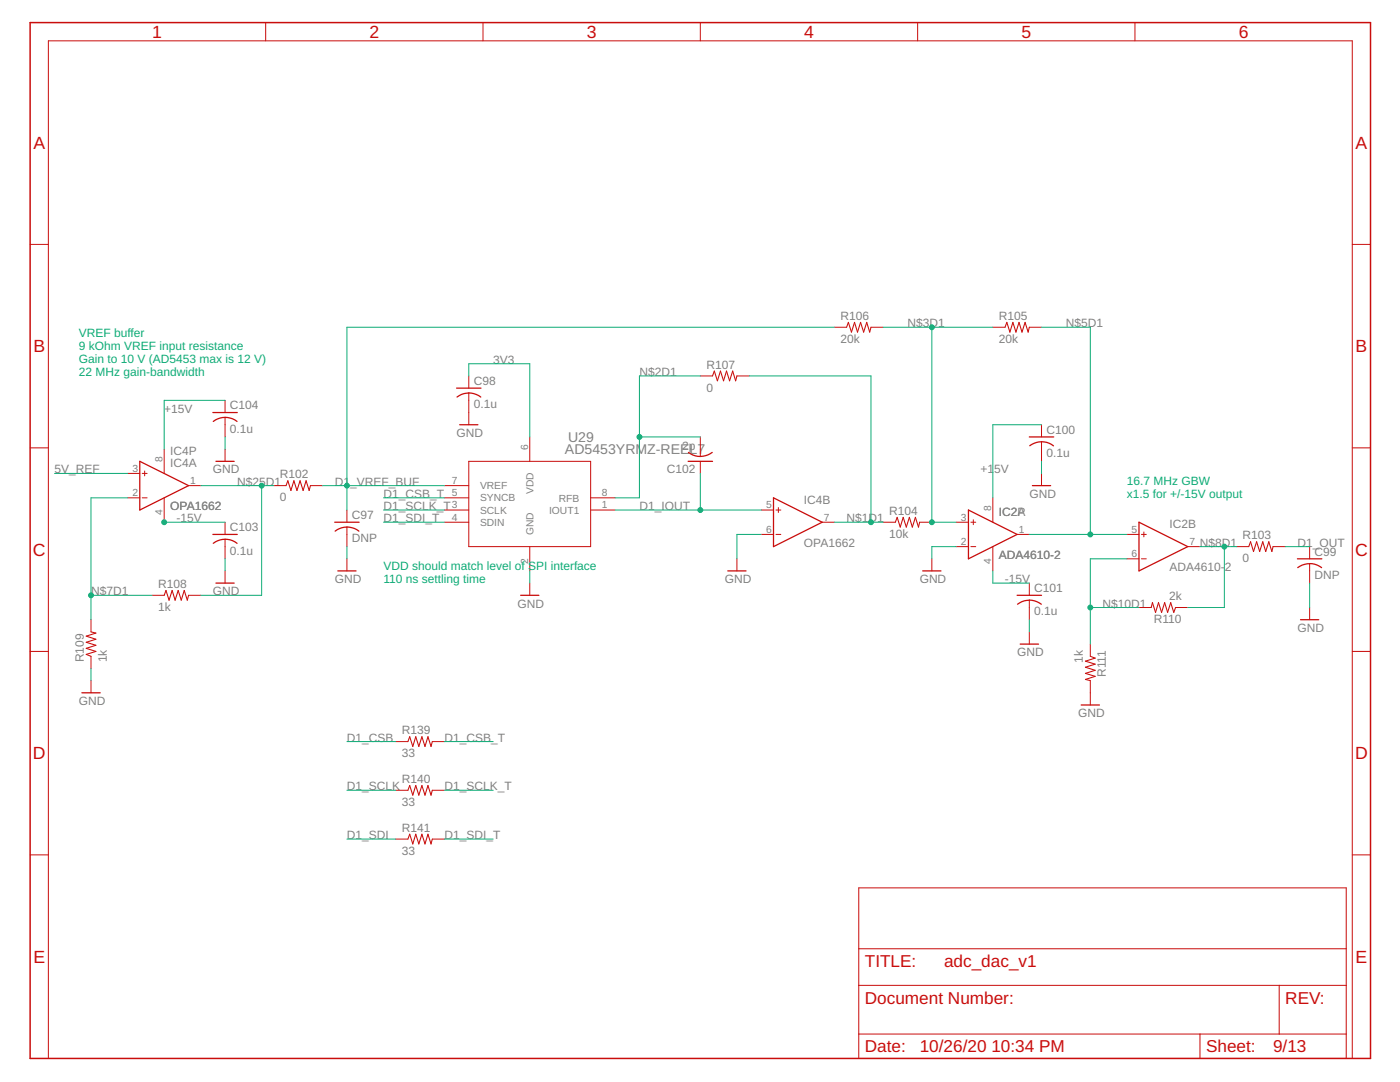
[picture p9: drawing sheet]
<svg xmlns="http://www.w3.org/2000/svg" width="279mm" height="216mm" viewBox="0 0 279 216" stroke-linecap="round" stroke-linejoin="round" font-family="sans-serif">
<path d="M6 4.5h267.5v206.7h-267.5z" fill="none" stroke="#c90d0c" stroke-width=".3"/>
<g fill="none" stroke="#c90d0c" stroke-width=".2">
<path d="M53 4.5v3.6M96.4 4.5v3.6M139.8 4.5v3.6M183.1 4.5v3.6M226.5 4.5v3.6M6 48.8h3.7M269.9 48.8h3.6M44.9 79.9v2.4M93.6 75v2.4M93.6 78.4v6.4M139.8 75h2.4M147.1 75h2.4"/>
<path d="M166.5 65.3h2.5M173.8 65.3h2.5M198.1 65.3h2.5M205.4 65.3h2.5M6 89.4h3.7M25.5 94.5h2.4M25.5 99.3h2.4M28.4 94.5h1M28.4 99.3h1M28.9 94v1M32.8 89.6v4.9M32.8 99.3v4.9"/>
<path d="M37.6 96.9h2.5M44.9 83.3v3.9M44.9 89.6v2.5M54.7 96.9h2.4M62 96.9h2.4M88.7 96.9h4.9M88.7 99.3h4.9M93.6 92.1h24.3v17h-24.3zM105.7 87.2v4.9M117.9 99.3h4.8M139.8 87.2v3.9M139.8 92.1v2.4"/>
<path d="M198.1 99.3v4.9M207.9 84.8v2.4M207.9 88.2v3.9M207.9 94.5v2.4M269.9 89.4h3.6M30.3 118.8h2.5M37.6 118.8h2.5M44.9 104.2v2.4M44.9 107.6v3.9M44.9 113.9v2.5M69.2 101.8v2.4M69.2 105.2v3.9"/>
<path d="M69.2 111.5v2.4M88.7 104.2h4.9M88.7 101.8h4.9M105.7 109.1v4.8M105.7 116.4v2.4M117.9 101.8h4.8M147.1 111.5v2.4M151.9 106.6h2.5M151.9 101.8h2.5M154.9 106.6h.9M154.9 101.8h.9M155.3 101.3v1"/>
<path d="M164.1 104.2h2.4M176.3 104.2h2.4M183.5 104.2h2.5M186 111.5v2.4M190.8 109.1h2.5M190.8 104.2h2.5M193.8 109.1h.9M193.8 104.2h.9M194.2 103.7v1M198.1 109.1v4.8M203 106.6h2.4M205.4 116.4v2.4"/>
<path d="M205.4 119.8v3.9M224.9 106.6h2.4M224.9 111.5h2.4M227.8 106.6h1M227.8 111.5h1M228.3 106.2v.9M237 109.1h2.5M246.8 109.1h2.4M254.1 109.1h2.4M261.4 109.1v2.4M261.4 112.5v3.9M6 130h3.7"/>
<path d="M18.2 123.7v2.4M18.2 131v2.4M18.2 135.8v2.4M205.4 126.1v2.4M217.6 128.5v2.5M217.6 135.8v4.9M227.3 121.2h2.4M234.6 121.2h2.4M261.4 121.2v2.5M269.9 130h3.6M79 148h2.4M79 157.7h2.4"/>
<path d="M86.3 148h2.4M86.3 157.7h2.4M6 170.6h3.7M79 167.4h2.4M86.3 167.4h2.4M171.4 177.2h97.3v34h-97.3zM269.9 170.6h3.6M171.4 196.6h97.3M171.4 189.3h97.3M255.3 196.6v9.7M9.7 211.2v-203.1h260.2v203.1M171.4 206.3h97.3"/>
<path d="M239.5 206.3v4.9"/>
</g>
<g fill="none" stroke="#c90d0c" stroke-width=".25">
<path d="M91.1 77.4h4.9M93.6 78.4l1 .1 1.3 .7M93.6 78.4l-1 .1-1.4 .7M27.9 92.1l9.7 4.8-9.7 4.9zM42.5 82.3h4.8M42.6 84.1a3.8 3.8 0 0 1 4.7 0M43.1 92.1h3.6M91.7 84.8h3.7M137.3 92.1h4.9M137.4 90.3a3.9 3.9 0 0 0 4.7 0M154.4 99.3l9.7 4.9-9.7 4.9zM205.4 87.2h4.9"/>
<path d="M205.5 88.9a3.9 3.9 0 0 1 4.7 .1M206 96.9h3.7M42.5 106.6h4.8M43.1 116.4h3.6M44.9 107.6l1 .1 1.4 .7M44.9 107.6l-1 .1-1.3 .7M66.8 104.2h4.9M66.9 106a3.8 3.8 0 0 1 4.7 0M67.4 113.9h3.7M103.9 118.8h3.6M145.2 113.9h3.7M184.1 113.9h3.7"/>
<path d="M193.3 101.8l9.7 4.8-9.7 4.9zM203 118.8h4.9M227.3 104.2l9.7 4.9-9.7 4.8zM258.9 111.5h4.9M259 113.3a3.9 3.9 0 0 1 4.8 0M16.3 138.2h3.7M203.1 120.6a3.8 3.8 0 0 1 4.7 0M203.6 128.5h3.7M259.5 123.7h3.7M215.8 140.7h3.6"/>
</g>
<g fill="none" stroke="#c90d0c" stroke-width=".21">
<path d="M142.2 75l.4-1 .6 2 .6-2 .6 2 .6-2 .6 2 .6-2 .6 2 .3-1M169 65.3l.3-1 .6 2 .6-2 .6 2 .6-2 .7 2 .6-2 .6 2 .2-1M200.6 65.3l.3-1 .6 2 .6-2 .7 2 .6-2 .6 2 .6-2 .6 2 .2-1M57.1 96.9l.3-1 .7 2 .6-2 .6 2 .6-2 .6 2 .6-2 .6 2 .3-1M32.8 118.8l.3-1 .6 2 .7-2 .5 2 .7-2 .6 2 .6-2 .6 2 .2-1M178.7 104.2l.3-1 .7 2 .6-2 .6 2 .6-2 .6 2 .6-2 .6 2 .2-1M249.2 109.1l.4-1 .6 1.9 .6-1.9 .6 1.9 .6-1.9 .6 1.9 .6-1.9 .6 1.9 .3-.9M18.2 126.1l.9 .2-1.9 .6 1.9 .7-1.9 .6 1.9 .6-1.9 .6 1.9 .6-1.9 .6 1 .4M217.6 131l1 .3-2 .6 2 .6-2 .6 2 .7-2 .6 2 .6-2 .6 1 .2M229.7 121.2l.3-1 .6 2 .6-2 .6 2 .6-2 .6 2 .6-2 .7 2 .3-1M81.4 148l.4-1 .6 1.9 .6-1.9 .6 1.9 .6-1.9 .6 1.9 .6-1.9 .6 1.9 .3-.9M81.4 157.7l.4-1 .6 2 .6-2 .6 2 .6-2 .6 2 .6-2 .6 2 .3-1"/>
<path d="M81.4 167.4l.4-.9 .6 1.9 .6-1.9 .6 1.9 .6-1.9 .6 1.9 .6-1.9 .6 1.9 .3-1"/>
</g>
<g fill="none" stroke="#0dab76" stroke-width=".2">
<path d="M44.9 79.9h-12.1v9.7M93.6 75v-2.4h12.1v14.6M139.8 75h-12.2v24.3h-4.9M149.5 75h24.3v29.2M166.5 65.3h-97.3v36.5M176.3 65.3h21.8M186 65.3v38.9h4.8M207.9 65.3h9.7v41.3M10.9 94.5h14.6M25.5 99.3h-7.3v24.4M40.1 96.9h14.6M44.9 87.2v2.4"/>
<path d="M52.2 96.9v21.9h-12.1M64.4 96.9h24.3M76.5 99.3h12.2M127.6 87.2h12.2M139.8 94.5v7.3M207.9 84.8h-9.8v14.5M207.9 92.1v2.4M18.2 118.8h12.1M32.8 104.2h12.1M44.9 111.5v2.4M69.2 109.1v2.4M76.5 104.2h12.2"/>
<path d="M76.5 101.8h12.2M105.7 113.9v2.5M122.7 101.8h29.2M151.9 106.6h-4.8v4.9M166.5 104.2h9.8M190.8 109.1h-4.8v2.4M198.1 113.9v2.5h7.3M205.4 106.6h19.5M224.9 111.5h-7.3v17M239.5 109.1h7.3M244.3 109.1v12.1h-7.3M256.5 109.1h4.9"/>
<path d="M261.4 116.4v4.8M18.2 133.4v2.4M205.4 123.7v2.4M217.6 121.2h9.7M69.2 148h9.8M69.2 157.7h9.8M88.7 148h9.7M88.7 157.7h9.7M69.2 167.4h9.8M88.7 167.4h9.7"/>
</g>
<g fill="#0dab76" stroke="#0dab76" stroke-width=".2">
<circle cx="173.8" cy="104.2" r=".49"/>
<circle cx="32.8" cy="104.2" r=".49"/>
<circle cx="18.2" cy="118.8" r=".49"/>
<circle cx="52.2" cy="96.9" r=".49"/>
<circle cx="69.2" cy="96.9" r=".49"/>
<circle cx="139.8" cy="101.8" r=".49"/>
<circle cx="127.6" cy="87.2" r=".49"/>
<circle cx="186" cy="65.3" r=".49"/>
<circle cx="186" cy="104.2" r=".49"/>
<circle cx="217.6" cy="106.6" r=".49"/>
<circle cx="217.6" cy="121.2" r=".49"/>
<circle cx="244.3" cy="109.1" r=".49"/>
</g>
<g font-size="3.5" fill="#c90d0c">
<text x="30.4" y="7.6">1</text>
<text x="73.7" y="7.6">2</text>
<text x="117.1" y="7.6">3</text>
<text x="160.5" y="7.6">4</text>
<text x="203.8" y="7.6">5</text>
<text x="247.2" y="7.6">6</text>
<text x="6.7" y="29.7">A</text>
<text x="270.5" y="29.7">A</text>
<text x="6.7" y="70.3">B</text>
<text x="270.5" y="70.3">B</text>
<text x="6.6" y="110.9">C</text>
<text x="270.4" y="110.9">C</text>
<text x="6.6" y="151.5">D</text>
<text x="270.4" y="151.5">D</text>
<text x="6.7" y="192.1">E</text>
<text x="270.5" y="192.1">E</text>
</g>
<g font-size="3.4" fill="#c90d0c">
<text x="172.6" y="193">TITLE:</text>
<text x="188.4" y="193">adc_dac_v1</text>
<text x="172.6" y="200.3">Document Number:</text>
<text x="256.5" y="200.3">REV:</text>
<text x="172.6" y="210">Date:</text>
<text x="183.5" y="210">10/26/20</text>
<text x="197.8" y="210">10:34 PM</text>
<text x="240.7" y="210">Sheet:</text>
<text x="254.1" y="210">9/13</text>
</g>
<g font-size="2.8" fill="#808080">
<text x="113.4" y="88.2">U29</text>
<text x="112.7" y="90.6">AD5453YRMZ-REEL7</text>
</g>
<g font-size="2.4" fill="#808080">
<text x="167.7" y="63.9">R106</text>
<text x="181.1" y="65.3">N$3D1</text>
<text x="199.4" y="63.9">R105</text>
<text x="212.7" y="65.3">N$5D1</text>
<text x="167.7" y="68.5">20k</text>
<text x="199.4" y="68.5">20k</text>
<text x="94.5" y="76.8">C98</text>
<text x="98.4" y="72.6">3V3</text>
<text x="127.6" y="75">N$2D1</text>
<text x="141" y="73.6">R107</text>
<text x="32.8" y="82.3">+15V</text>
<text x="45.9" y="81.7">C104</text>
<text x="94.5" y="81.5">0.1u</text>
<text x="141" y="78.2">0</text>
<text x="45.9" y="86.3">0.1u</text>
<text x="91.1" y="87.2">GND</text>
<text x="136.1" y="89.7">2p</text>
<text x="208.8" y="86.6">C100</text>
<text x="10.9" y="94.5">5V_REF</text>
<text x="34" y="93.3">IC4A</text>
<text x="34" y="90.8">IC4P</text>
<text x="42.5" y="94.5">GND</text>
<text x="55.9" y="95.5">R102</text>
<text x="133.1" y="94.3">C102</text>
<text x="195.7" y="94.5">+1</text>
<text x="198.4" y="94.5">5V</text>
<text x="208.8" y="91.2">0.1u</text>
<text x="34" y="101.8">OPA1662</text>
<text x="47.4" y="96.9">N$25D1</text>
<text x="55.9" y="100.1">0</text>
<text x="66.8" y="96.9">D1</text>
<text x="69.9" y="96.9">_VREF_BUF</text>
<text x="76.5" y="99.3">D1_CSB_T</text>
<text x="76.5" y="101.8">D1_SCLK_T</text>
<text x="127.6" y="101.8">D1_IOUT</text>
<text x="160.4" y="100.6">IC4B</text>
<text x="205.4" y="99.3">GND</text>
<text x="35.2" y="104.2">-15V</text>
<text x="45.9" y="106">C103</text>
<text x="70.2" y="103.6">C97</text>
<text x="76.5" y="104.2">D1_SDI_T</text>
<text x="169" y="104.2">N$1D1</text>
<text x="177.5" y="107.4">10k</text>
<text x="177.5" y="102.8">R104</text>
<text x="199.4" y="103">IC2A</text>
<text x="199.4" y="103">IC2P</text>
<text x="233.4" y="105.4">IC2B</text>
<text x="248" y="107.6">R103</text>
<text x="45.9" y="110.6">0.1u</text>
<text x="70.2" y="108.2">DNP</text>
<text x="160.4" y="109.1">OPA1662</text>
<text x="199.4" y="111.5">ADA4610-2</text>
<text x="233.4" y="113.9">ADA4610-</text>
<text x="239.5" y="109.1">N$8D1</text>
<text x="244.4" y="113.9">2</text>
<text x="248" y="112.2">0</text>
<text x="258.9" y="109.1">D1_OUT</text>
<text x="262.3" y="110.9">C99</text>
<text x="18.2" y="118.8">N$7D1</text>
<text x="31.5" y="117.4">R108</text>
<text x="42.5" y="118.8">GND</text>
<text x="66.8" y="116.4">GND</text>
<text x="144.6" y="116.4">GND</text>
<text x="183.5" y="116.4">GND</text>
<text x="200.6" y="116.4">-15V</text>
<text x="206.4" y="118.2">C101</text>
<text x="233.3" y="119.8">2k</text>
<text x="262.3" y="115.5">DNP</text>
<text x="31.5" y="122">1k</text>
<text x="103.3" y="121.2">GND</text>
<text x="206.4" y="122.8">0.1u</text>
<text x="220" y="121.2">N$10D1</text>
<text x="230.3" y="124.4">R110</text>
<text x="203" y="131">GND</text>
<text x="258.9" y="126.1">GND</text>
<text x="16.7" y="132.2" transform="rotate(-90 16.7 132.2)">R109</text>
<text x="21.3" y="132.2" transform="rotate(-90 21.3 132.2)">1k</text>
<text x="216.1" y="132.3" transform="rotate(-90 216.1 132.3)">1k</text>
<text x="220.7" y="135.1" transform="rotate(-90 220.7 135.1)">R111</text>
<text x="15.7" y="140.7">GND</text>
<text x="215.2" y="143.1">GND</text>
<text x="69.2" y="148">D1_CSB</text>
<text x="80.2" y="146.5">R139</text>
<text x="88.7" y="148">D1_CSB_T</text>
<text x="80.2" y="151.1">33</text>
<text x="69.2" y="157.7">D1_SCLK</text>
<text x="80.2" y="160.9">33</text>
<text x="80.2" y="156.3">R140</text>
<text x="88.7" y="157.7">D1_SCLK_T</text>
<text x="69.2" y="167.4">D1_SDI</text>
<text x="80.2" y="166">R141</text>
<text x="88.7" y="167.4">D1_SDI_T</text>
<text x="80.2" y="170.6">33</text>
</g>
<g font-size="2.4" fill="#0dab76">
<text x="15.7" y="67.3">VREF buffer</text>
<text x="15.7" y="69.9">9 kOhm VREF input resistance</text>
<text x="15.7" y="72.5">Gain to 10 V (AD5453 max is 12 V)</text>
<text x="15.7" y="75">22 MHz gain-bandwidth</text>
<text x="224.9" y="96.8">16.7 MHz GBW</text>
<text x="224.9" y="99.3">x1.5 for +/-15V output</text>
<text x="76.5" y="113.8">VDD should match level of SPI interface</text>
<text x="76.5" y="116.4">110 ns settling time</text>
</g>
<g font-size="2.1" fill="#808080">
<text x="105.4" y="89.8" transform="rotate(-90 105.4 89.8)">6</text>
<text x="26.4" y="94.1">3</text>
<text x="32.4" y="92.2" transform="rotate(-90 32.4 92.2)">8</text>
<text x="26.4" y="99">2</text>
<text x="38" y="96.6">1</text>
<text x="90.2" y="101.4">3</text>
<text x="90.2" y="99">5</text>
<text x="90.2" y="96.6">7</text>
<text x="95.8" y="100.1">SYNCB</text>
<text x="95.8" y="97.6">VREF</text>
<text x="106.5" y="98.6" transform="rotate(-90 106.5 98.6)">VDD</text>
<text x="111.5" y="100.1">RFB</text>
<text x="120.1" y="101.4">1</text>
<text x="120.1" y="99">8</text>
<text x="152.9" y="101.4">5</text>
<text x="197.8" y="102" transform="rotate(-90 197.8 102)">8</text>
<text x="32.4" y="102.7" transform="rotate(-90 32.4 102.7)">4</text>
<text x="90.2" y="103.9">4</text>
<text x="95.8" y="102.5">SCLK</text>
<text x="95.8" y="104.9">SDIN</text>
<text x="106.5" y="106.8" transform="rotate(-90 106.5 106.8)">GND</text>
<text x="109.6" y="102.5">IOUT1</text>
<text x="152.9" y="106.3">6</text>
<text x="164.4" y="103.9">7</text>
<text x="191.8" y="103.9">3</text>
<text x="203.3" y="106.3">1</text>
<text x="225.8" y="106.3">5</text>
<text x="105.4" y="112.4" transform="rotate(-90 105.4 112.4)">2</text>
<text x="191.8" y="108.7">2</text>
<text x="197.8" y="112.4" transform="rotate(-90 197.8 112.4)">4</text>
<text x="225.8" y="111.2">6</text>
<text x="237.4" y="108.7">7</text>
</g>
</svg>
